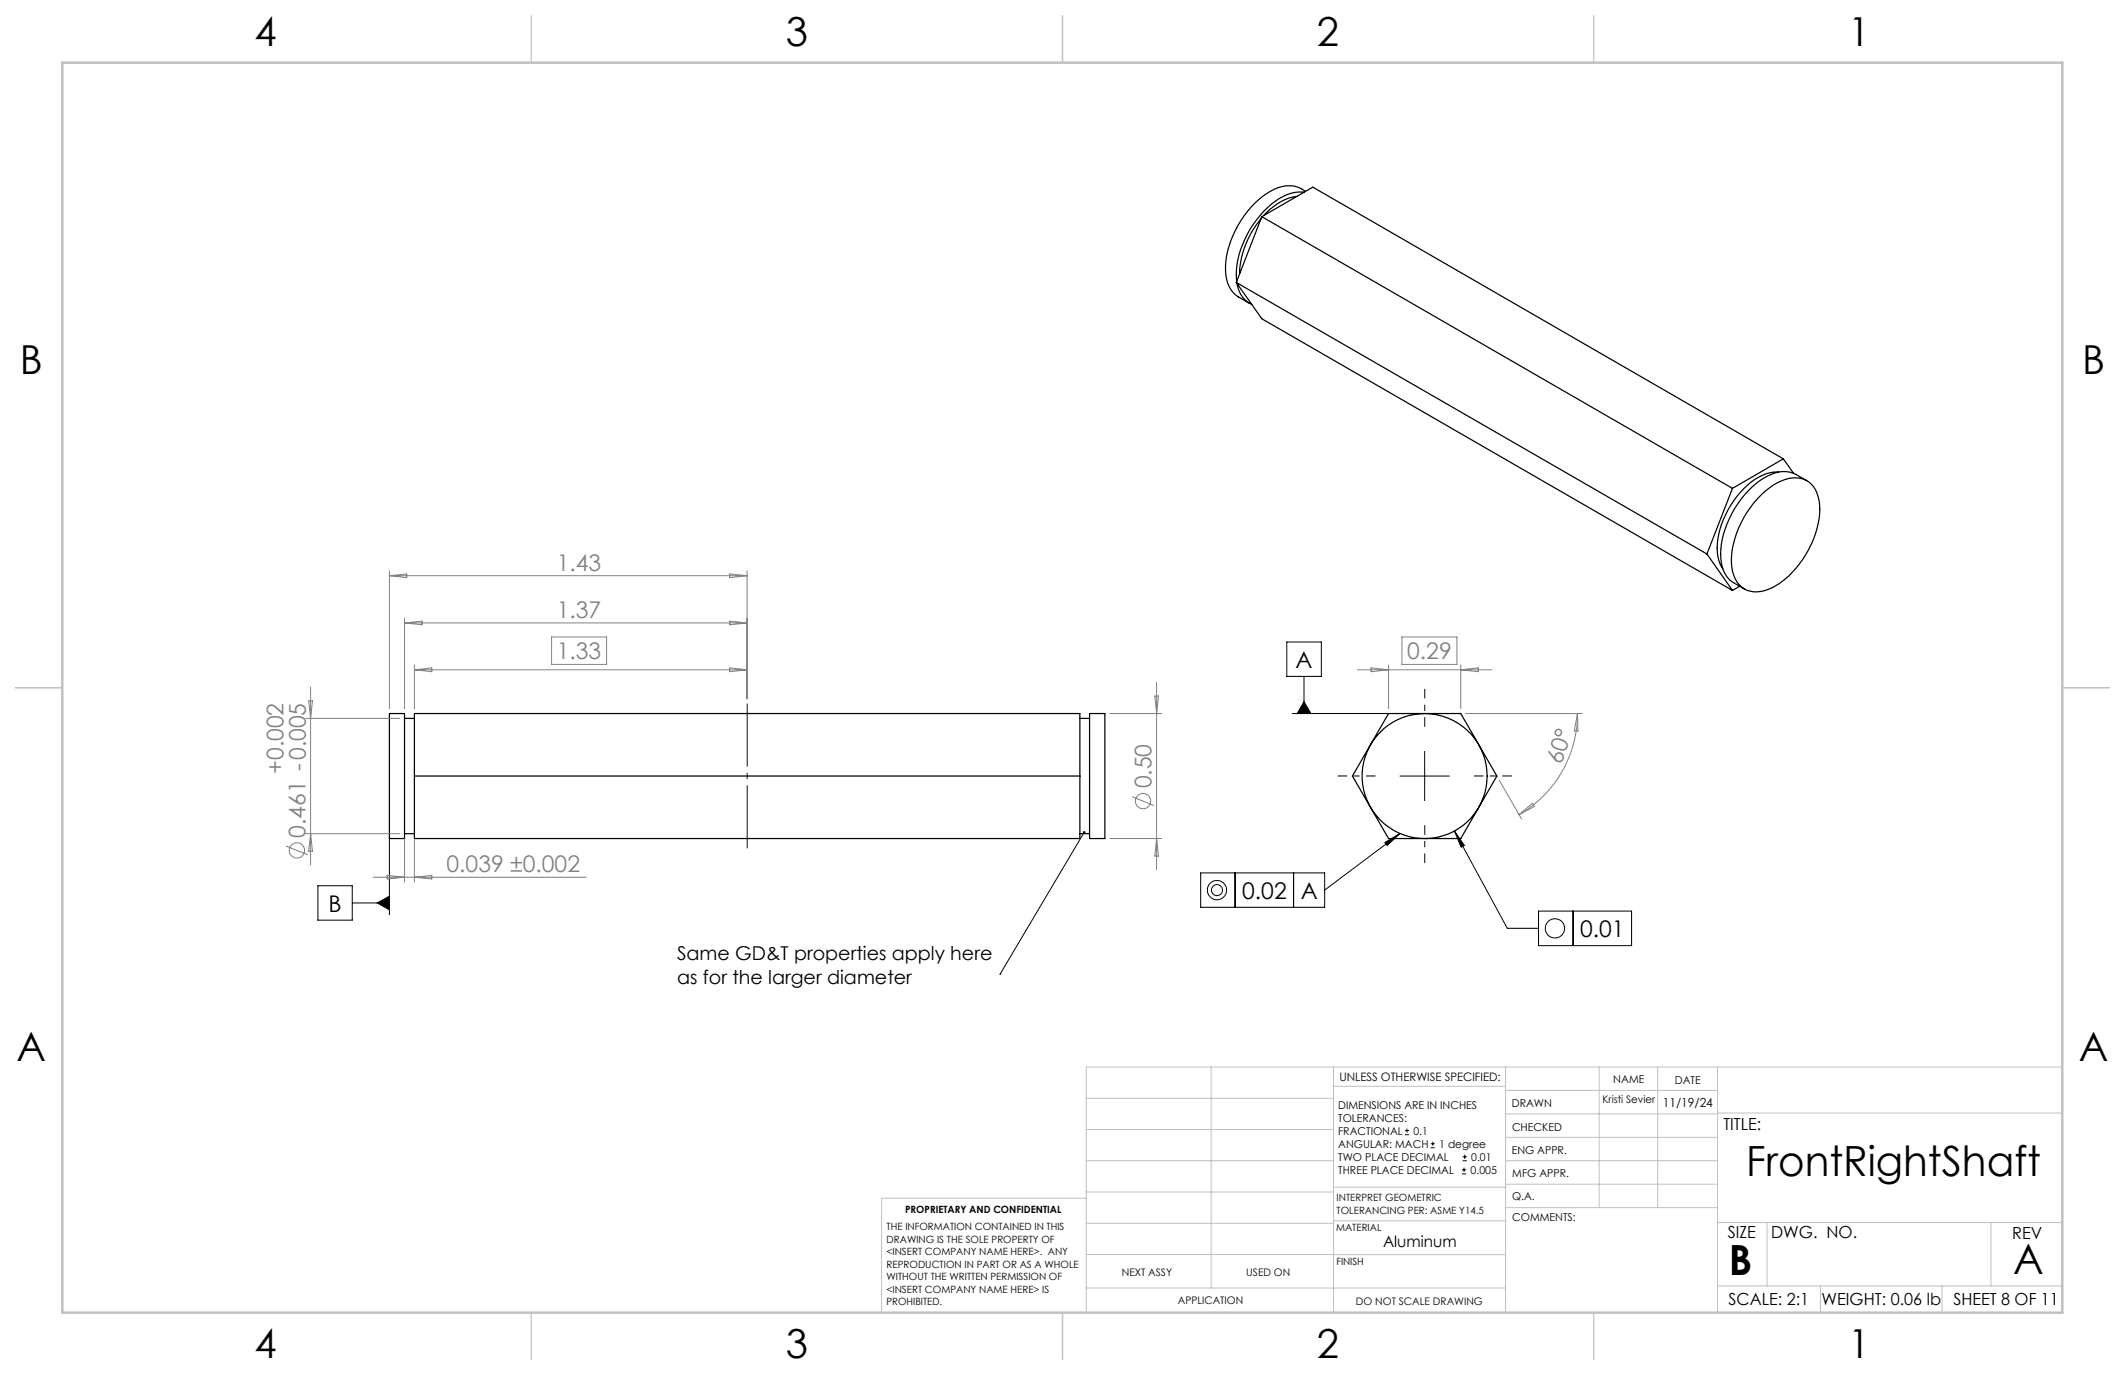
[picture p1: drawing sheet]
<svg xmlns="http://www.w3.org/2000/svg" width="432mm" height="279mm" viewBox="0 0 432 279" stroke-linecap="round" stroke-linejoin="round" font-family="sans-serif">
<g fill="none" stroke="#000" stroke-width=".25">
<path d="M263.5 39.9a10.9 10.9 0 0 0-6.6 3.8M265 39.1a8.7 8.7 0 0 0-6.7 2.4 20.1 20.1 0 0 0-7.1 14.3l.1 1.4M265.3 38.9a6.2 6.2 0 0 0-7.1-.1 19.6 19.6 0 0 0-9.2 16.2 6.2 6.2 0 0 0 2.6 5.3l2.2 1.3M251.2 57.4l95.7 55.2M251.2 57.4l5.2 7.4 95.6 55.2M251.4 57.6a5.3 5.3 0 0 0 3 4.2M256.2 44.5a18.4 18.4 0 0 0-4.3 11.1M256.4 44l-5.2 13.4M256.4 44l95.6 55.2M256.4 44l10.4-6 95.6 55.2M352 99.2l-5.1 13.4M361.4 95.9a9.4 9.4 0 0 0-7 3.4 17.9 17.9 0 0 0-5.4 13 6.7 6.7 0 0 0 1.1 3.3"/>
<path d="M362.4 93.2l-10.4 6M362.4 93.2l2.1 3M367.1 97.7a7.7 7.7 0 0 0-4.7-1.9 12 12 0 0 0-7.9 4.8 19.3 19.3 0 0 0-4.8 12.9 5.9 5.9 0 0 0 2.5 4.9l2.2 1.3M346.9 112.6l5.1 7.4M353.5 119.1l-1.5 .9M357.8 100.6a10.7 10.7 0 0 1 7.1-3.5 4.9 4.9 0 0 1 4.7 4.6 18.4 18.4 0 0 1-4.7 13.8 12.1 12.1 0 0 1-7.9 4.8 4.8 4.8 0 0 1-5-4.2 17.4 17.4 0 0 1 3.6-12.9zM79.1 145h3.1v25.4h-3.1zM82.2 146h2M84.2 145h135.2v25.4h-135.2zM84.2 157.7h135.2M219.4 146h2M221.4 145h3.1v25.4h-3.1z"/>
<path d="M282.2 145h14.6l7.4 12.7-7.4 12.7h-14.6l-7.4-12.7zM82.2 169.4h2M219.4 169.4h2"/>
<circle cx="289.5" cy="157.7" r="12.7"/>
</g>
<g fill="none" stroke="#000" stroke-width=".2">
<path d="M261.5 130.5h7v6.9h-7zM265 137.4v7.6M262.6 145h19.6M265 142.6l1.4 2.4h-2.8zM284.5 157.7h10M289.5 152.7v10M64.6 180h7v7h-7zM79.1 170.4v15.5M220.3 169.1l-17.1 28.9M244 177.4h25.2v7h-25.2zM251 177.4v7M262.9 177.4v7"/>
<path d="M281.4 171.2l3.1-1.8-2.6 2.4zM284.5 169.4l-15.3 11.5M295.6 168.9l10.7 19.7h6.3M295.6 168.9l2 2.9-.7 .4zM71.6 183.5h7.5M76.7 183.5l2.4-1.4v2.8zM203.2 198h.1M312.6 185.1h18.9v7.1h-18.9zM319.7 185.1v7.1M285.5 230.6h.8M285.5 229.7h.8M285.9 229.3v.9"/>
<path d="M290.7 233.2h.8M290.7 232.4h.8M291.1 232v.8M297.1 238.5h.8M297.1 237.7h.8M297.2 235.9h.9M297.2 235.1h.9M297.5 237.3v.8M297.6 234.6v.9"/>
<circle cx="247.3" cy="180.9" r="1.96"/>
<circle cx="247.3" cy="180.9" r="1.13"/>
<circle cx="316" cy="188.7" r="1.96"/>
</g>
<g fill="none" stroke="#808080" stroke-width=".2">
<path d="M79.1 116v28M79.1 117h72.7M79.1 117l3.6-.4v.8zM148.3 116.6l3.5 .4-3.5 .4zM151.8 116v26M63.1 139.6v36.2M82.2 125.6v18.4M82.2 126.6h69.6M82.2 126.6l3.6-.4v.8zM84.2 135.1v8.9M84.2 136.1h67.6M84.2 136.1l3.5-.4v.8z"/>
<path d="M112.1 129.4h11.2v5.6h-11.2zM148.3 135.7l3.5 .4-3.5 .4zM148.3 126.2l3.5 .4-3.5 .4zM235 138.6v38.1M275.8 136.1h27.4M278.6 135.7l3.6 .4-3.6 .4zM282.2 135.1v8.9M284.9 129.4h11.2v5.6h-11.2zM296.8 135.1v8.9M296.8 136.1l3.6-.4v.8zM62.1 146h19.1M62.7 142.4h.8l-.4 3.6z"/>
<path d="M225.5 145h10.5M234.7 141.4h.7l-.4 3.6zM297.8 145h23.7M304.7 158.6l4.5 7.8M320.5 145l.1 3.6-.7-.1zM320.5 145a23.7 23.7 0 0 1-11.8 20.5M58.1 171.9l4.4 1.8M62.1 169.4h19.1M63.1 169.4l.4 3.6h-.8zM75.8 178.3h43.3M78.7 177.9l3.5 .4-3.5 .3zM82.2 170.4v8.8"/>
<path d="M84.2 170.4v8.8M84.2 178.3l3.5-.4v.7zM225.5 170.4h10.5M230 161.9l4.5 1.8M235 170.4l.4 3.6h-.7zM308.7 165.5l2.7-2.3 .4 .7z"/>
<circle cx="60.3" cy="172.8" r="1.56"/>
<circle cx="232.3" cy="162.8" r="1.55"/>
</g>
<path d="M151.8 172.4v-29.4" fill="none" stroke="#000" stroke-width=".2" stroke-dasharray="15.2 1.3 1.3 1.3" stroke-dashoffset="2.4" stroke-linecap="butt"/>
<path d="M279.5 157.7h-7.7M289.5 147.7v-7.7M299.5 157.7h7.7M289.5 167.7v7.7" fill="none" stroke="#000" stroke-width=".2" stroke-dasharray="15.2 1.3 1.3 1.3" stroke-dashoffset="13.3" stroke-linecap="butt"/>
<g fill="none" stroke="#c0c0c0" stroke-width=".2">
<path d="M246.1 216.8v44.9M271 216.8v49.9M305.9 216.8v49.9M324.9 216.8v28.6M336.8 216.8v28.6M349 216.8v49.9M419.1 216.8h-198.4v49.9M220.7 235.9h50.3M220.7 229.5h50.3M220.7 223.2h50.3M271 220.7h34.9M305.9 231.1h43.1"/>
<path d="M305.9 226.3h43.1M305.9 221.6h43.1M305.9 235.9h43.1M349 226.2h70.1M220.7 248.6h50.3M220.7 242.2h50.3M220.7 254.9h50.3M220.7 243.5h-41.6v23.2M271 255h34.9M271 248.1h35M271 241.2h35M305.9 240.6h43.1"/>
<path d="M306 245.4h43M349 248.4h70.1M359.1 248.4v12.9M404.6 248.4v12.9M220.7 261.7h85.2M349 261.3h70.1M369.9 261.3v5.4M394.6 261.3v5.4"/>
</g>
<path d="M108 3.2v9.5M215.9 3.2v9.5M323.8 3.2v9.5M3.1 139.7h9.6M419.1 139.7h9.5M108 266.7v9.6M215.9 266.7v9.6M323.8 266.7v9.6" fill="none" stroke="#c0c0c0" stroke-width=".25"/>
<path d="M12.7 12.7h406.4v254h-406.4z" fill="none" stroke="#c0c0c0" stroke-width=".5"/>
<g fill="#000">
<path d="M220.1 169l.3-.1-.1 .2 .2-.2a.26 .26 0 0 1 0 .4 .26 .26 0 0 1-.3 .1 .26 .26 0 0 1-.1-.4z"/>
<path d="M281.4 171.2l3.1-1.8-2.6 2.4zM295.6 168.9l2 2.9-.7 .4zM265 142.6l1.4 2.4h-2.8zM76.7 183.5l2.4 1.4v-2.8z"/>
</g>
<g font-size="8.5">
<text x="354.9" y="239">FrontRightShaft</text>
<text x="351.3" y="259">B</text>
<text x="409.1" y="258.9">A</text>
</g>
<g font-size="8.1">
<text x="51.7" y="9.3">4</text>
<text x="159.7" y="9.3">3</text>
<text x="267.6" y="9.3">2</text>
<text x="375.6" y="9.3">1</text>
<text x="4" y="76">B</text>
<text x="423.1" y="76">B</text>
<text x="3.3" y="215.7">A</text>
<text x="422.4" y="215.7">A</text>
<text x="51.7" y="276">4</text>
<text x="159.7" y="276">3</text>
<text x="267.6" y="276">2</text>
<text x="375.6" y="276">1</text>
</g>
<g font-size="4.7" fill="#808080">
<text x="113.1" y="116">1.43</text>
<text x="113.1" y="125.6">1.37</text>
<text x="113.1" y="134">1.33</text>
<text x="285.9" y="134">0.29</text>
<text x="317.3" y="155.4" transform="rotate(-72 317.3 155.4)">60°</text>
<text x="57.6" y="157.3" transform="rotate(-90 57.6 157.3)">+0.002</text>
<text x="234" y="160.2" transform="rotate(-90 234 160.2)">0.50</text>
<text x="62.1" y="170.2" transform="rotate(-90 62.1 170.2)">0.461 -0.005</text>
<text x="90.7" y="177.2">0.039 ±0.002</text>
</g>
<g font-size="4.7">
<text x="263.3" y="135.7">A</text>
<text x="66.8" y="185.2">B</text>
<text x="252.4" y="182.6">0.02</text>
<text x="264.3" y="182.6">A</text>
<text x="321.1" y="190.4">0.01</text>
</g>
<g font-size="3.9">
<text x="137.6" y="195">Same GD&amp;T properties apply here</text>
<text x="137.6" y="199.9">as for the larger diameter</text>
</g>
<g font-size="3.4">
<text x="350.2" y="229.5">TITLE:</text>
<text x="351.1" y="251.6">SIZE</text>
<text x="359.9" y="251.6">DWG. NO.</text>
<text x="408.9" y="251.7">REV</text>
<text x="351.2" y="265.2">SCALE: 2:1</text>
<text x="370.1" y="265.3">WEIGHT: 0.06 lb</text>
<text x="396.9" y="265.2">SHEET 8 OF 11</text>
</g>
<text font-size="3.2" x="281" y="253.3">Aluminum</text>
<text font-size="2.5" x="337.9" y="224.9">11/19/24</text>
<text font-size="2.4" x="272.2" y="219.7">UNLESS OTHERWISE SPECIFIED:</text>
<g font-size="2.2">
<text x="327.8" y="220.1">NAME</text>
<text x="340.3" y="220.2">DATE</text>
<text x="271.9" y="225.3">DIMENSIONS ARE IN INCHES</text>
<text x="271.9" y="227.9">TOLERANCES:</text>
<text x="307.2" y="224.9">DRAWN</text>
<text x="271.9" y="230.6">FRACTIONAL</text>
<text x="271.9" y="233.2">ANGULAR: MACH</text>
<text x="287.2" y="230.6">0.1</text>
<text x="292.5" y="233.2">1 degree</text>
<text x="307.3" y="229.8">CHECKED</text>
<text x="271.9" y="238.5">THREE PLACE DECIMAL</text>
<text x="271.9" y="235.9">TWO PLACE DECIMAL</text>
<text x="298.8" y="238.5">0.005</text>
<text x="299" y="235.9">0.01</text>
<text x="307.2" y="234.5">ENG APPR.</text>
<text x="307.3" y="239.2">MFG APPR.</text>
<text x="307.3" y="243.9">Q.A.</text>
<text x="307.3" y="248.1">COMMENTS:</text>
</g>
<g font-size="2.1">
<text x="325.7" y="224.1">Kristi Sevier</text>
<text x="227.9" y="259.2">NEXT ASSY</text>
<text x="253.3" y="259.2">USED ON</text>
<text x="239.3" y="265">APPLICATION</text>
<text x="275.5" y="265.1">DO NOT SCALE DRAWING</text>
</g>
<g font-size="2">
<text x="271.6" y="244.1">INTERPRET GEOMETRIC</text>
<text x="180.2" y="250">THE INFORMATION CONTAINED IN THIS</text>
<text x="183.9" y="246.4">PROPRIETARY AND CONFIDENTIAL</text>
<text x="271.5" y="250.2">MATERIAL</text>
<text x="271.6" y="246.6">TOLERANCING PER: ASME Y14.5</text>
<text x="180.2" y="252.5">DRAWING IS THE SOLE PROPERTY OF</text>
<text x="180.2" y="255.1">&lt;INSERT COMPANY NAME HERE&gt;. ANY</text>
<text x="180.2" y="257.6">REPRODUCTION IN PART OR AS A WHOLE</text>
<text x="271.5" y="257">FINISH</text>
<text x="180.2" y="260.1">WITHOUT THE WRITTEN PERMISSION OF</text>
<text x="180.2" y="262.6">&lt;INSERT COMPANY NAME HERE&gt; IS</text>
<text x="180.2" y="265.2">PROHIBITED.</text>
</g>
</svg>
